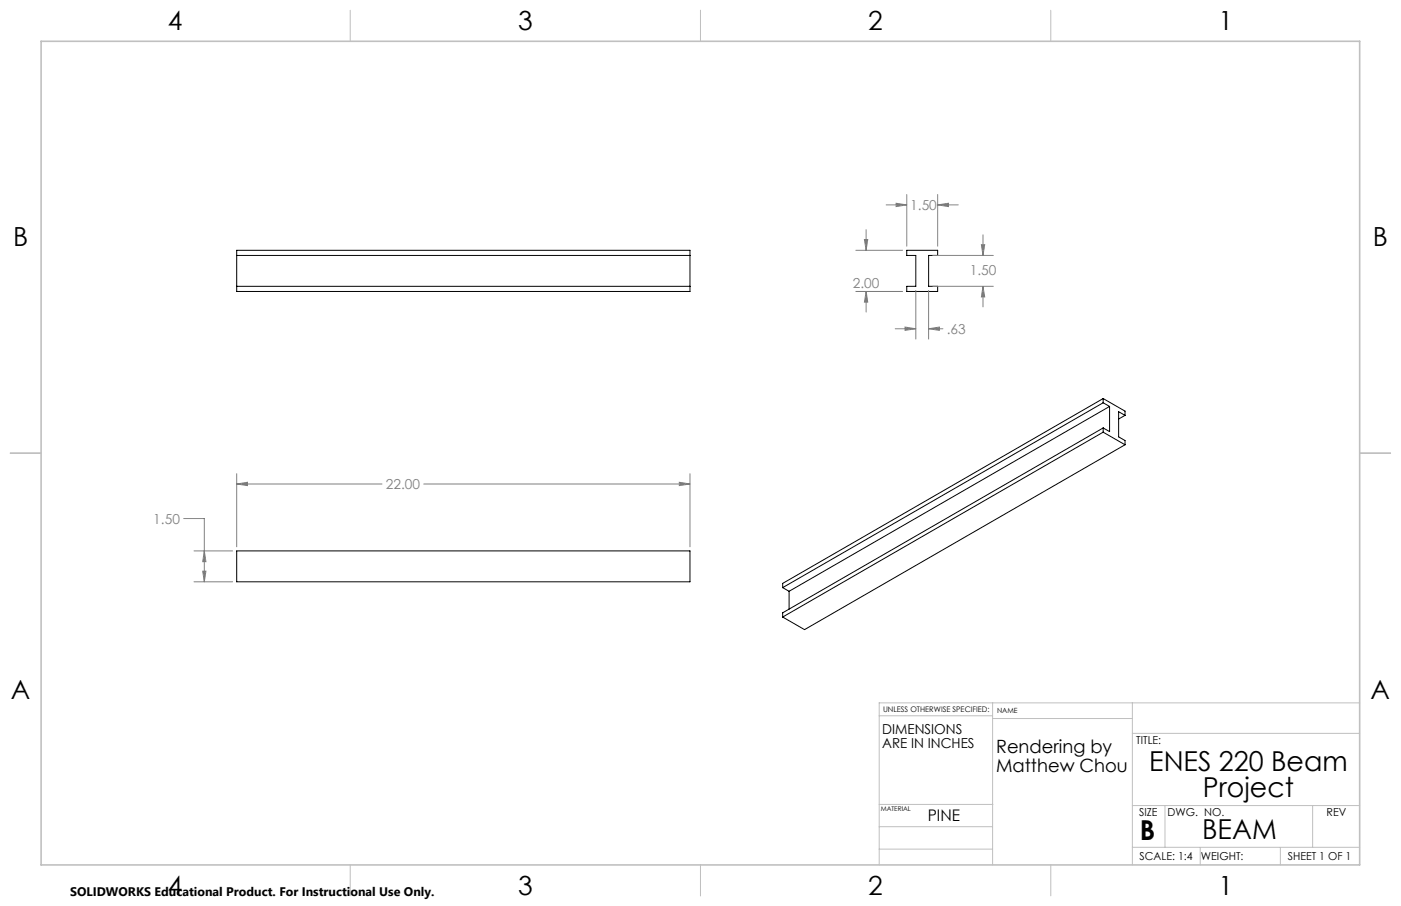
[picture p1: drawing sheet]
<svg xmlns="http://www.w3.org/2000/svg" width="432mm" height="279mm" viewBox="0 0 432 279" stroke-linecap="round" stroke-linejoin="round" font-family="sans-serif">
<g fill="none" stroke="#000" stroke-width=".31">
<path d="M73 77.2h139.7v12.7h-139.7zM73 78.8h139.7M279.5 77.2h9.5v1.6h-2.8v9.5h2.8v1.6h-9.5v-1.6h2.8v-9.5h-2.8zM73 88.3h139.7M340 133.3l-98.8 57M340 133.3l6.7 3.9M340 122.9l6.7 3.9v1.3M340 122.9v1.3M340 132v1.3M340 124.2l2 1.1M340 132l-98.8 57v1.3M340 122.9l-98.8 57v1.3"/>
<path d="M340 124.2l-98.8 57M342 125.3v7.8l-2-1.1M342 125.3l-98.8 57.1M346.7 137.2l-98.7 57-6.8-3.9M346.7 128.1l-1.9-1.1v7.7l1.9 1.2v1.3M346.7 128.1l-1.9 1.1M73 169.9h139.7v9.5h-139.7zM241.2 181.2l2 1.2M243.2 182.4v5.5"/>
</g>
<g fill="none" stroke="#808080" stroke-width=".31">
<path d="M263.8 77.2h14.4M266.4 73.9h1l-.5 3.3zM266.9 70.8v6.4M273.1 63.2h6.4M276.2 62.7l3.3 .5-3.3 .5zM279.5 60v15.9M287.5 78.8h18.6M289 63.2l3.3-.5v1zM289 60v15.9M289 63.2h6.3M302.5 75.5h1l-.5 3.3zM303 72.4v6.4"/>
<path d="M263.8 89.9h14.4M266.9 89.9l.5 3.3h-1zM266.9 89.9v6.3M282.3 89.6v15M286.2 89.6v15M287.5 88.3h18.6M303 88.3l.5 3.3h-1zM303 88.3v6.4M275.9 101.4h6.4M278.9 100.9l3.4 .5-3.4 .5zM286.2 101.4l3.3-.5v1zM286.2 101.4h4.4"/>
<path d="M56.6 159.9h6.4v19.5M73 149.3l3.3-.6v1.1zM73 146.1v22.5M73 149.3h44.7M130.6 149.3h82.1M209.4 148.7l3.3 .6-3.3 .5zM212.7 146.1v22.5M59.8 169.9h11.9M59.8 179.4h11.9M62.5 176.1h1l-.5 3.3zM63 169.9l.5 3.3h-1z"/>
</g>
<g fill="none" stroke="#c0c0c0" stroke-width=".31">
<path d="M108 3.2v9.5M215.9 3.2v9.5M323.8 3.2v9.5M3.1 139.7h9.6M419.1 139.7h9.5M305.9 216.7v50M349 216.7v50M419.1 216.7h-148.1v50M271 220.7h34.9M305.9 221.6h43.1M349 226.2h70.1M271 255h34.9"/>
<path d="M271 248.1h35M349 248.4h70.1M359.1 248.4v12.9M404.6 248.4v12.9M108 266.7v9.6M215.9 266.7v9.6M271 261.9h34.9M323.8 266.7v9.6M349 261.3h70.1M369.9 261.3v5.4M394.6 261.3v5.4"/>
</g>
<path d="M12.7 12.7h406.4v254h-406.4z" fill="none" stroke="#c0c0c0" stroke-width=".5"/>
<path d="M209.4 148.7l3.3 .6-3.3 .5zM73 149.3l3.3-.6v1.1zM63 169.9l.5 3.3h-1zM62.5 176.1h1l-.5 3.3zM276.2 62.7l3.3 .5-3.3 .5zM289 63.2l3.3-.5v1zM266.4 73.9h1l-.5 3.3zM266.9 89.9l.5 3.3h-1zM278.9 100.9l3.4 .5-3.4 .5zM286.2 101.4l3.3-.5v1zM302.5 75.5h1l-.5 3.3zM303 88.3l.5 3.3h-1z" fill="#808080"/>
<g font-size="8.5">
<text x="354.2" y="237.7">ENES 220 Beam</text>
<text x="370.7" y="245.8">Project</text>
<text x="351.3" y="259">B</text>
<text x="370.5" y="258.9">BEAM</text>
</g>
<g font-size="8.1">
<text x="51.7" y="9.3">4</text>
<text x="159.7" y="9.3">3</text>
<text x="267.6" y="9.3">2</text>
<text x="375.6" y="9.3">1</text>
<text x="4" y="76">B</text>
<text x="423.1" y="76">B</text>
<text x="3.3" y="215.7">A</text>
<text x="422.4" y="215.7">A</text>
<text x="51.7" y="276">4</text>
<text x="159.7" y="276">3</text>
<text x="267.6" y="276">2</text>
<text x="375.6" y="276">1</text>
</g>
<g font-size="5.6">
<text x="307" y="232.3">Rendering by</text>
<text x="307" y="237.9">Matthew Chou</text>
</g>
<text font-size="4.9" x="285.9" y="253.1">PINE</text>
<g font-size="4.2" fill="#808080">
<text x="280.6" y="64.8">1.50</text>
<text x="262.8" y="88.9">2.00</text>
<text x="298.9" y="84.9">1.50</text>
<text x="291.8" y="103">.63</text>
<text x="118.9" y="150.8">22.00</text>
<text x="47.3" y="161.5">1.50</text>
</g>
<g font-size="4.2">
<text x="271.9" y="226.4">DIMENSIONS</text>
<text x="271.9" y="230.6">ARE IN INCHES</text>
</g>
<text font-size="3.8" x="21.6" y="276.3">SOLIDWORKS Educational Product. For Instructional Use Only.</text>
<g font-size="3.4">
<text x="350.2" y="229.5">TITLE:</text>
<text x="351.1" y="251.6">SIZE</text>
<text x="359.9" y="251.6">DWG. NO.</text>
<text x="408.9" y="251.7">REV</text>
<text x="351.2" y="265.2">SCALE: 1:4</text>
<text x="370.1" y="265.3">WEIGHT:</text>
<text x="396.9" y="265.2">SHEET 1 OF 1</text>
</g>
<text font-size="2.4" x="272.2" y="219.7">UNLESS OTHERWISE SPECIFIED:</text>
<text font-size="2.2" x="307.3" y="219.7">NAME</text>
<text font-size="2" x="271.5" y="250.2">MATERIAL</text>
</svg>
